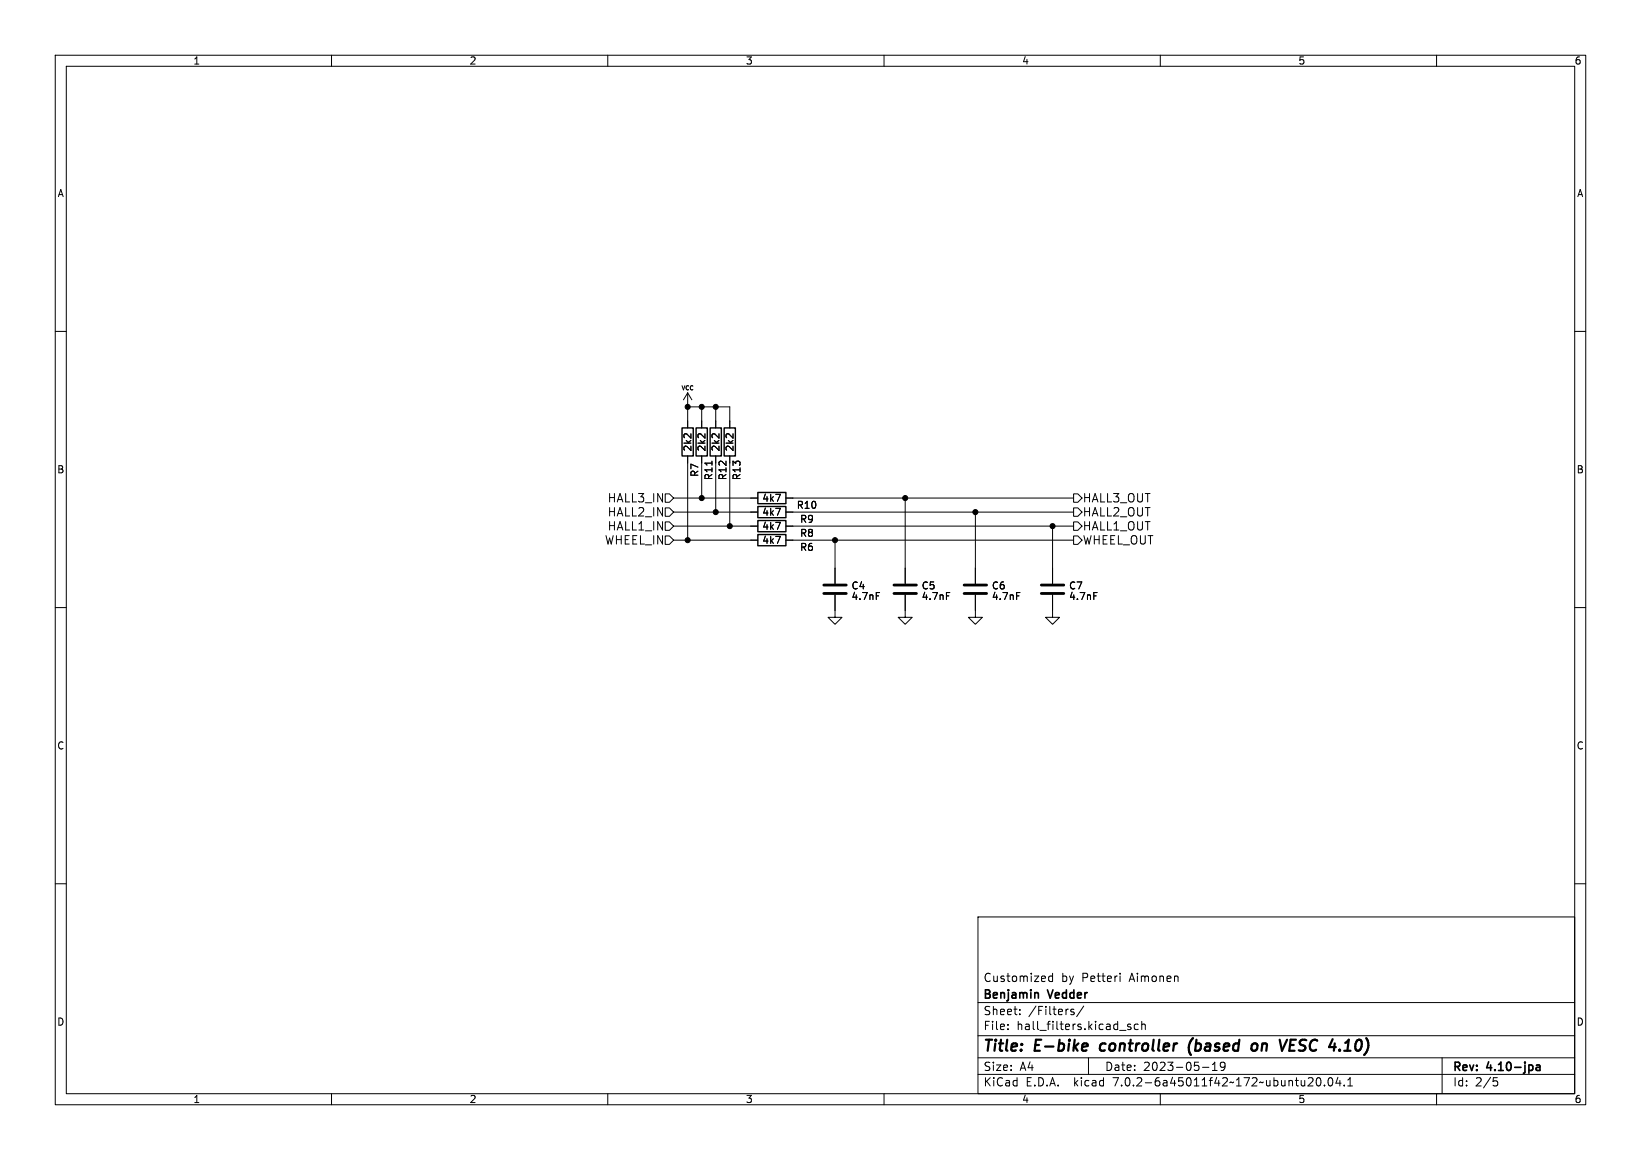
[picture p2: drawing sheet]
<svg xmlns="http://www.w3.org/2000/svg" width="297mm" height="210mm" viewBox="0 0 297 210" stroke-linecap="round" stroke-linejoin="round" font-family="sans-serif">
<g fill="none" stroke="#000" stroke-width=".18">
<path d="M10 10h277v190h-277zM12 12h273v186h-273zM60 10v2M110 10v2M160 10v2M210 10v2M260 10v2M10 60h2M285 60h2M124.5 73.7h7.6v3.8M124.5 71.1v6.4M124.5 71.1l-.8 1.3"/>
<path d="M124.5 71.1l.7 1.3M127 73.7v3.8M129.5 73.7v3.8M120.4 97h.8l.7 .8-.7 .8h-.8zM120.4 91.9h.8l.7 .8-.7 .8h-.8zM120.4 89.4h.8l.7 .8-.7 .7h-.8zM120.4 94.5h.8l.7 .8-.7 .7h-.8zM121.9 95.3h15.3M121.9 90.2h15.3M121.9 97.8h15.3M121.9 92.7h15.3M124.5 82.6v15.2"/>
<path d="M127 82.6v7.6M129.5 82.6v10.1M132.1 82.6v12.7M142.2 95.3h52.1M142.2 90.2h52.1M142.2 97.8h52.1M142.2 92.7h52.1M151.1 97.8v7.9M163.8 90.2v15.5M176.5 92.7v13M190.5 95.3v10.4M194.3 91.9h.8l.7 .8-.7 .8h-.8z"/>
<path d="M194.3 94.5h.8l.7 .8-.7 .7h-.8zM194.3 97h.8l.7 .8-.7 .8h-.8zM194.3 89.4h.8l.7 .8-.7 .7h-.8zM10 110h2M151.1 107.7v4.1h1.3l-1.3 1.2-1.2-1.2h1.2M158.6 107.3h.6M163.8 107.7v4.1h1.3l-1.3 1.2-1.2-1.2h1.2M171.3 107.3h.6M176.5 107.7v4.1h1.3l-1.3 1.2-1.2-1.2h1.2M184 107.3h.6M190.5 107.7v4.1h1.3l-1.3 1.2-1.3-1.2h1.3M198 107.3h.6"/>
<path d="M285 110h2M10 160h2M285 160h2M177 166h108v32h-108zM190.5 176.8l-.4-.1-.3 .3v.4l.1 .2h.6M190.5 176.2v1.5M202.7 176.2v.1M202.7 176.7v1M60 198v2M110 198v2M160 198v2M177 194.5h108"/>
<path d="M177 191.5h108M177 187.5h108M177 181.5h108M182.4 186.3v.1M182.4 185.5v.1M184.6 183.6v.1M184.6 182.8v.1M194.4 182.8l-.4-.1-.2 .2 .1 .2 .5 .2v.3h-.6M196.1 182.1l-1.2 2M197 191.5v3M204.6 185.5l-.3-.1-.2 .2v.2l.5 .2v.3h-.5M206 185.5l-.4-.1-.3 .3v.4l.1 .2h.6"/>
<path d="M206.6 185.5l.3-.1 .3 .1 .1 .9M206.6 184.9v1.5M210 198v2M217.6 193.2h1.2M219.4 193.8h.9M219.4 192.7l.5-.4v1.5M221.1 192.3l-.2 .3v.5l.5 .1 .3-.3M221.4 192.3l.2 .1a.99 .99 0 0 1-.3 1.4h-.3M237.5 195.2l.1 .2v.3l-.9 .9h.9M238.4 195.2l.2-.1a.8 .8 0 0 1 .5 .8 .8 .8 0 0 1-.5 .7l-.2-.1-.2-.5zM239.7 196.5v.1M240.5 195.2l.2-.1a.8 .8 0 0 1 .5 .8 .8 .8 0 0 1-.5 .7l-.2-.1-.1-.5z"/>
<path d="M242.1 195l-.3 1.1h.9M242.5 195.6v1M243.3 196.5v.1M243.9 196.6h.9M243.9 195.5l.5-.4v1.5M260 198v2M261 191.5v6.5M270.4 195.7h.4l.3 .3-.2 .5-.5 .1"/>
</g>
<path d="M278.1 192.9h.5l.1 .9M278.7 193.2h-.5a.29 .29 0 0 0-.2 .3 .29 .29 0 0 0 .2 .3l.5-.1" fill="none" stroke="#000" stroke-width=".3"/>
<path d="M196.8 189v.4l-.9 .2M199.1 189.3v.7M215.8 188a2.33 2.33 0 0 0-.3 3M226.5 189.3a.55 .55 0 0 1 .6-.4 .55 .55 0 0 1 .5 .4l-.1 .6a.57 .57 0 0 1-1 .1M231.6 188.2l.4 2 .9-2M233.5 189.2h.6M234.5 188.2h-.9l-.3 2h1" fill="none" stroke="#000" stroke-width=".4"/>
<path d="M149.1 105.9h4.1M149.1 107.4h4.1M161.8 105.9h4.1M161.8 107.4h4.1M174.5 105.9h4.1M174.5 107.4h4.1M188.5 105.9h4M188.5 107.4h4" fill="none" stroke="#000" stroke-width=".51"/>
<path d="M123.4 77.5h2.1v5.1h-2.1zM126 77.5h2v5.1h-2zM128.5 77.5h2.1v5.1h-2.1zM131.1 77.5h2v5.1h-2zM137.2 94.2h5v2.1h-5zM137.2 89.2h5v2h-5zM137.2 96.8h5v2h-5zM137.2 91.7h5v2h-5z" fill="none" stroke="#000" stroke-width=".25"/>
<g fill="#000" stroke="#000" stroke-width=".18">
<circle cx="124.5" cy="73.7" r=".46"/>
<circle cx="127" cy="73.7" r=".46"/>
<circle cx="129.5" cy="73.7" r=".46"/>
<circle cx="124.5" cy="97.8" r=".46"/>
<circle cx="127" cy="90.2" r=".46"/>
<circle cx="129.5" cy="92.7" r=".46"/>
<circle cx="132.1" cy="95.3" r=".46"/>
<circle cx="151.1" cy="97.8" r=".46"/>
<circle cx="163.8" cy="90.2" r=".46"/>
<circle cx="176.5" cy="92.7" r=".46"/>
<circle cx="190.5" cy="95.3" r=".46"/>
</g>
<g font-size="2.8">
<text x="178" y="190.8">Title:</text>
<text x="187.4" y="190.8">E-bike</text>
<text x="199.8" y="190.8">controller</text>
<text x="216.4" y="190.8">(based</text>
<text x="228.5" y="190.8">on</text>
<text x="234.2" y="190.8">VESC 4.10)</text>
</g>
<g font-size="2.1">
<text x="109.9" y="93.7">HALL2_IN</text>
<text x="109.9" y="91.1">HALL3_IN</text>
<text x="196" y="93.7">HALL2_OUT</text>
<text x="196" y="91.1">HALL3_OUT</text>
<text x="109.4" y="98.7">WHEEL_IN</text>
<text x="109.9" y="96.2">HALL1_IN</text>
<text x="196" y="96.2">HALL1_OUT</text>
<text x="196" y="98.7">WHEEL_OUT</text>
<text x="178" y="177.9">Customized</text>
<text x="192.1" y="177.9">by</text>
<text x="195.8" y="177.9">Petteri</text>
<text x="204.5" y="177.9">Aimonen</text>
<text x="178" y="183.9">Sheet:</text>
<text x="178" y="181.1">Benjamin</text>
<text x="186.2" y="183.9">/Filters/</text>
<text x="189.9" y="181.1">Vedder</text>
<text x="178" y="186.6">File:</text>
<text x="184" y="186.6">hall_filters.kicad_sch</text>
<text x="178" y="196.8">KiCad</text>
<text x="178" y="194">Size:</text>
<text x="184.6" y="194">A4</text>
<text x="185.7" y="196.8">E.D.A.</text>
<text x="194.4" y="196.8">kicad</text>
<text x="200" y="194">Date:</text>
<text x="201.5" y="196.8">7.0.2-6a45011f42~172~ubuntu20.04.1</text>
<text x="206.9" y="194">2023-05-19</text>
<text x="263" y="194.2">Rev:</text>
<text x="263" y="196.8">Id:</text>
<text x="267" y="196.8">2/5</text>
<text x="269.2" y="194.2">4.10-jpa</text>
</g>
<g font-size="1.8">
<text x="35" y="11.8">1</text>
<text x="85" y="11.8">2</text>
<text x="135" y="11.8">3</text>
<text x="185" y="11.8">4</text>
<text x="235" y="11.8">5</text>
<text x="285" y="11.8">6</text>
<text x="10.4" y="35.8">A</text>
<text x="285.4" y="35.8">A</text>
<text x="125.3" y="81.8" transform="rotate(-90 125.3 81.8)">2k2</text>
<text x="127.8" y="81.8" transform="rotate(-90 127.8 81.8)">2k2</text>
<text x="130.4" y="81.8" transform="rotate(-90 130.4 81.8)">2k2</text>
<text x="132.9" y="81.8" transform="rotate(-90 132.9 81.8)">2k2</text>
<text x="10.3" y="85.8">B</text>
<text x="126.6" y="86.4" transform="rotate(-90 126.6 86.4)">R7</text>
<text x="129.1" y="87" transform="rotate(-90 129.1 87)">R11</text>
<text x="131.6" y="87" transform="rotate(-90 131.6 87)">R12</text>
<text x="134.2" y="87" transform="rotate(-90 134.2 87)">R13</text>
<text x="285.3" y="85.8">B</text>
<text x="137.9" y="91">4k7</text>
<text x="137.9" y="93.5">4k7</text>
<text x="144.1" y="92.3">R10</text>
<text x="144.7" y="94.8">R9</text>
<text x="137.9" y="96.1">4k7</text>
<text x="137.9" y="98.6">4k7</text>
<text x="144.7" y="97.3">R8</text>
<text x="144.7" y="99.9">R6</text>
<text x="154.1" y="106.9">C4</text>
<text x="166.8" y="106.9">C5</text>
<text x="179.5" y="106.9">C6</text>
<text x="193.4" y="106.9">C7</text>
<text x="154.1" y="108.8">4.7nF</text>
<text x="166.8" y="108.8">4.7nF</text>
<text x="179.5" y="108.8">4.7nF</text>
<text x="193.4" y="108.8">4.7nF</text>
<text x="10.3" y="135.8">C</text>
<text x="285.3" y="135.8">C</text>
<text x="10.3" y="185.8">D</text>
<text x="285.3" y="185.8">D</text>
<text x="35" y="199.8">1</text>
<text x="85" y="199.8">2</text>
<text x="135" y="199.8">3</text>
<text x="185" y="199.8">4</text>
<text x="235" y="199.8">5</text>
<text x="285" y="199.8">6</text>
</g>
<text font-size="1.1" x="123.3" y="70.8">VCC</text>
</svg>
